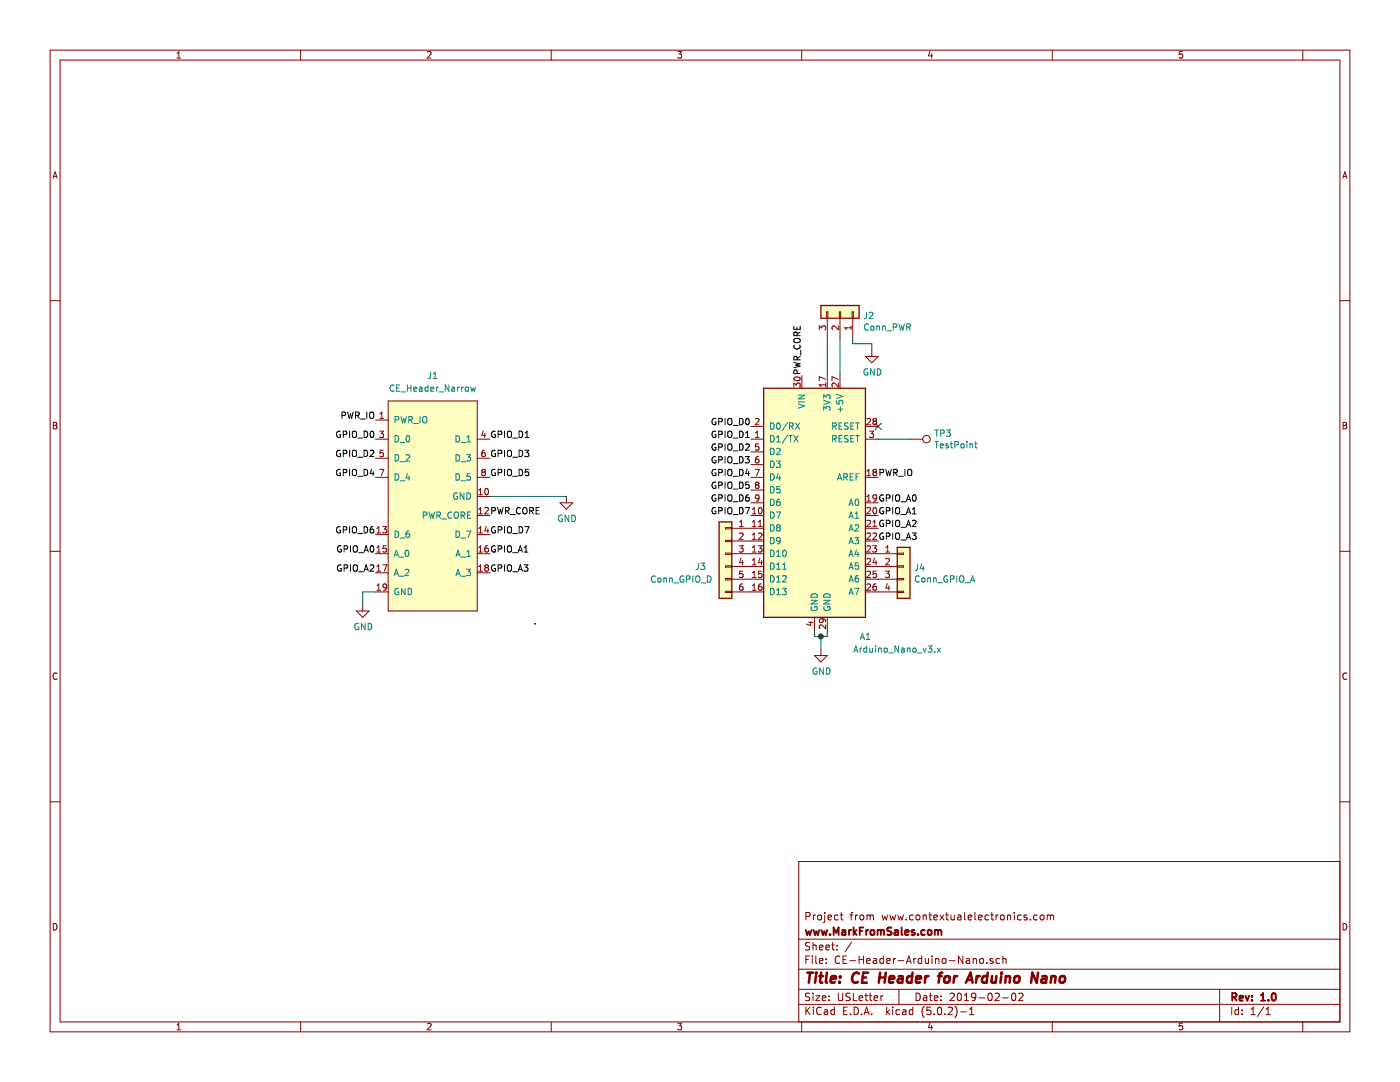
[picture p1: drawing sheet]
EESchema Schematic File Version 4
EELAYER 26 0
EELAYER END
$Descr USLetter 11000 8500
encoding utf-8
Sheet 1 1
Title "CE Header for Arduino Nano"
Date "2019-02-02"
Rev "1.0"
Comp "www.MarkFromSales.com"
Comment1 "Project from www.contextualelectronics.com"
Comment2 ""
Comment3 ""
Comment4 ""
$EndDescr
$Comp
L MFS_Mechanical:CE_Header_Narrow J1
U 1 1
P 3400 3950
F 0 "J1" H 3400 4950 50  0000 C CNN
F 1 "CE_Header_Narrow" H 3400 4850 50  0000 C CNN
F 2 "Connector_PinHeader_2.54mm:PinHeader_2x10_P2.54mm_Vertical" H 4300 5650 50  0001 C CNN
F 3 "" H 3400 3700 50  0001 C CNN
	1    3400 3950
	1    0    0    -1  
$EndComp
$Comp
L CE_VirtualSymbols:GND #PWR03
U 1 1
P 6450 5100
F 0 "#PWR03" H 6450 4850 50  0001 C CNN
F 1 "GND" H 6455 4927 50  0000 C CNN
F 2 "" H 6450 5100 50  0000 C CNN
F 3 "" H 6450 5100 50  0000 C CNN
	1    6450 5100
	1    0    0    -1  
$EndComp
Wire Wire Line
	6400 4950 6400 5000
Wire Wire Line
	6400 5000 6450 5000
Wire Wire Line
	6500 5000 6500 4950
Wire Wire Line
	6450 5000 6450 5100
Connection ~ 6450 5000
Wire Wire Line
	6450 5000 6500 5000
$Comp
L CE_VirtualSymbols:GND #PWR02
U 1 1
P 2850 4750
F 0 "#PWR02" H 2850 4500 50  0001 C CNN
F 1 "GND" H 2855 4577 50  0000 C CNN
F 2 "" H 2850 4750 50  0000 C CNN
F 3 "" H 2850 4750 50  0000 C CNN
	1    2850 4750
	1    0    0    -1  
$EndComp
Wire Wire Line
	2950 4650 2850 4650
Wire Wire Line
	2850 4650 2850 4750
$Comp
L CE_VirtualSymbols:GND #PWR01
U 1 1
P 4450 3900
F 0 "#PWR01" H 4450 3650 50  0001 C CNN
F 1 "GND" H 4455 3727 50  0000 C CNN
F 2 "" H 4450 3900 50  0000 C CNN
F 3 "" H 4450 3900 50  0000 C CNN
	1    4450 3900
	1    0    0    -1  
$EndComp
Text Label 2950 4350 2    50   ~ 0
GPIO_A0
Text Label 6900 3950 0    50   ~ 0
GPIO_A0
Text Label 2950 4500 2    50   ~ 0
GPIO_A2
Text Label 6900 4150 0    50   ~ 0
GPIO_A2
Text Label 3850 4350 0    50   ~ 0
GPIO_A1
Text Label 6900 4050 0    50   ~ 0
GPIO_A1
Text Label 3850 4500 0    50   ~ 0
GPIO_A3
Text Label 6900 4250 0    50   ~ 0
GPIO_A3
Text Label 3850 3450 0    50   ~ 0
GPIO_D1
Text Label 5900 3450 2    50   ~ 0
GPIO_D1
Text Label 5900 3550 2    50   ~ 0
GPIO_D2
Text Label 2950 3600 2    50   ~ 0
GPIO_D2
Text Label 2950 3450 2    50   ~ 0
GPIO_D0
Text Label 5900 3350 2    50   ~ 0
GPIO_D0
Text Label 5900 3650 2    50   ~ 0
GPIO_D3
Text Label 3850 3600 0    50   ~ 0
GPIO_D3
Text Label 2950 3750 2    50   ~ 0
GPIO_D4
Text Label 3850 3750 0    50   ~ 0
GPIO_D5
Text Label 5900 3850 2    50   ~ 0
GPIO_D5
Text Label 5900 3750 2    50   ~ 0
GPIO_D4
Text Label 2950 3300 2    50   ~ 0
PWR_IO
Text Label 6900 3750 0    50   ~ 0
PWR_IO
Text Label 3850 4050 0    50   ~ 0
PWR_CORE
Text Label 6300 2950 1    50   ~ 0
PWR_CORE
Wire Wire Line
	3850 3900 4450 3900
$Comp
L Connector:TestPoint TP3
U 1 1
P 7150 3450
F 0 "TP3" V 7104 3638 50  0000 L CNN
F 1 "TestPoint" V 7195 3638 50  0000 L CNN
F 2 "TestPoint:TestPoint_Pad_D1.5mm" H 7350 3450 50  0001 C CNN
F 3 "~" H 7350 3450 50  0001 C CNN
	1    7150 3450
	0    1    1    0   
$EndComp
Wire Wire Line
	6900 3450 7150 3450
NoConn ~ 6900 3350
Text Label 2950 4200 2    50   ~ 0
GPIO_D6
Text Label 5900 3950 2    50   ~ 0
GPIO_D6
Text Label 3850 4200 0    50   ~ 0
GPIO_D7
Text Label 5900 4050 2    50   ~ 0
GPIO_D7
$Comp
L Connector_Generic:Conn_01x06 J3
U 1 1
P 5700 4350
F 0 "J3" H 5850 4250 50  0000 L CNN
F 1 "Conn_GPIO_D" H 5800 4150 50  0000 L CNN
F 2 "Connector_PinHeader_2.54mm:PinHeader_1x06_P2.54mm_Vertical" H 5700 4350 50  0001 C CNN
F 3 "~" H 5700 4350 50  0001 C CNN
	1    5700 4350
	-1   0    0    -1  
$EndComp
$Comp
L MCU_Module:Arduino_Nano_v3.x A1
U 1 1
P 6400 3950
F 0 "A1" H 6800 2900 50  0000 C CNN
F 1 "Arduino_Nano_v3.x" H 7050 2800 50  0000 C CNN
F 2 "Module:Arduino_Nano" H 6550 3000 50  0001 L CNN
F 3 "http://www.mouser.com/pdfdocs/Gravitech_Arduino_Nano3_0.pdf" H 6400 2950 50  0001 C CNN
	1    6400 3950
	1    0    0    -1  
$EndComp
$Comp
L Connector_Generic:Conn_01x04 J4
U 1 1
P 7100 4450
F 0 "J4" H 7180 4442 50  0000 L CNN
F 1 "Conn_GPIO_A" H 7180 4351 50  0000 L CNN
F 2 "Connector_PinHeader_2.54mm:PinHeader_1x04_P2.54mm_Vertical" H 7100 4450 50  0001 C CNN
F 3 "~" H 7100 4450 50  0001 C CNN
	1    7100 4450
	1    0    0    -1  
$EndComp
$Comp
L Connector_Generic:Conn_01x03 J2
U 1 1
P 6600 2450
F 0 "J2" V 6566 2630 50  0000 L CNN
F 1 "Conn_PWR" V 6475 2630 50  0000 L CNN
F 2 "Connector_PinHeader_2.54mm:PinHeader_1x03_P2.54mm_Vertical" H 6600 2450 50  0001 C CNN
F 3 "~" H 6600 2450 50  0001 C CNN
	1    6600 2450
	0    1    -1   0   
$EndComp
$Comp
L CE_VirtualSymbols:GND #PWR0101
U 1 1
P 6850 2750
F 0 "#PWR0101" H 6850 2500 50  0001 C CNN
F 1 "GND" H 6855 2577 50  0000 C CNN
F 2 "" H 6850 2750 50  0000 C CNN
F 3 "" H 6850 2750 50  0000 C CNN
	1    6850 2750
	1    0    0    -1  
$EndComp
Wire Wire Line
	6500 2650 6500 2950
Wire Wire Line
	6600 2650 6600 2950
Wire Wire Line
	6700 2650 6700 2700
Wire Wire Line
	6700 2700 6850 2700
Wire Wire Line
	6850 2700 6850 2750
$EndSCHEMATC
